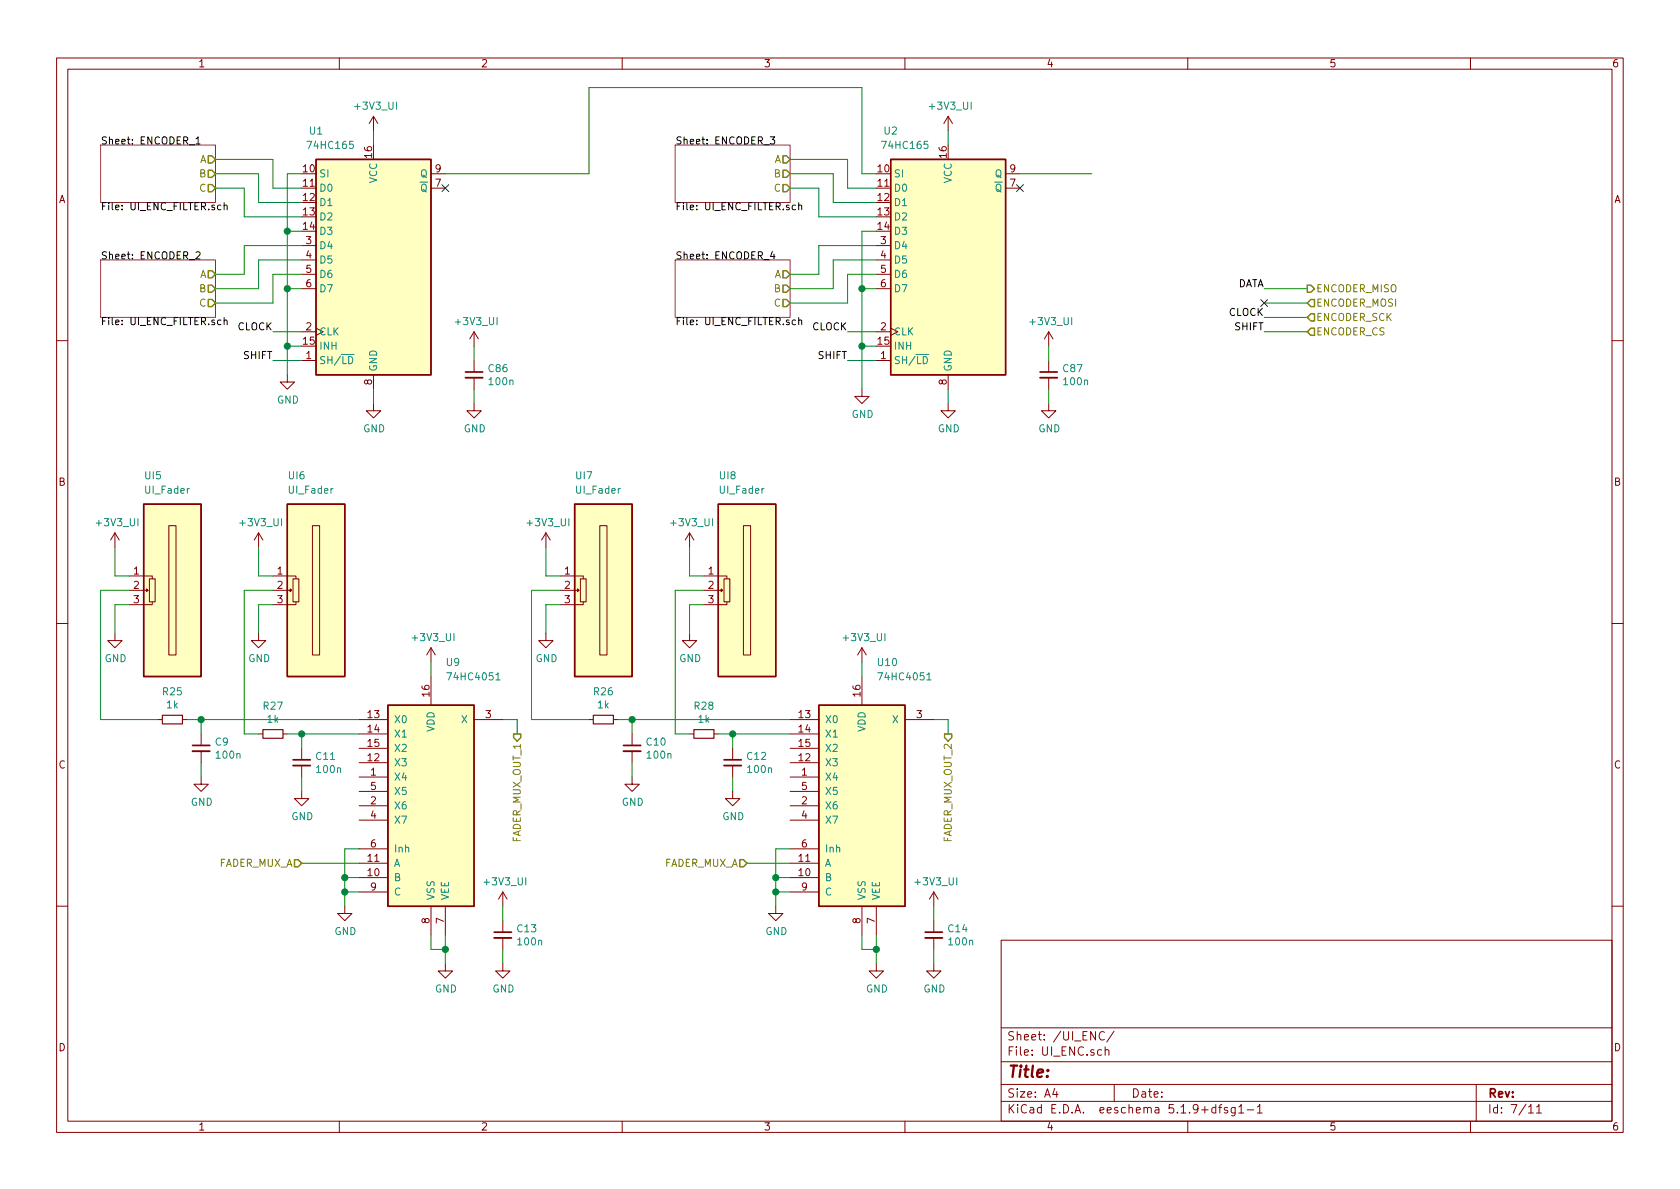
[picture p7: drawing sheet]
EESchema Schematic File Version 4
EELAYER 30 0
EELAYER END
$Descr A4 11693 8268
encoding utf-8
Sheet 7 11
Title ""
Date ""
Rev ""
Comp ""
Comment1 ""
Comment2 ""
Comment3 ""
Comment4 ""
$EndDescr
$Sheet
S 700  1000 800  400 
U 5D785E7D
F0 "ENCODER_1" 50
F1 "UI_ENC_FILTER.sch" 50
F2 "C" O R 1500 1300 50 
F3 "A" O R 1500 1100 50 
F4 "B" O R 1500 1200 50 
$EndSheet
$Sheet
S 700  1800 800  400 
U 5D793A69
F0 "ENCODER_2" 50
F1 "UI_ENC_FILTER.sch" 50
F2 "C" O R 1500 2100 50 
F3 "A" O R 1500 1900 50 
F4 "B" O R 1500 2000 50 
$EndSheet
$Comp
L suku_basics:74HC165 U1
U 1 1
P 2600 1800
F 0 "U1" H 2200 2700 50  0000 C CNN
F 1 "74HC165" H 2300 2600 50  0000 C CNN
F 2 "suku_basics:SOIC-16_3.9x9.9mm_P1.27mm(rot90)" H 2600 1800 50  0001 C CNN
F 3 "http://www.ti.com/lit/ds/symlink/sn74hc595.pdf" H 2600 1800 50  0001 C CNN
	1    2600 1800
	1    0    0    -1  
$EndComp
Wire Wire Line
	1500 1900 1700 1900
Wire Wire Line
	1700 1900 1700 1700
Wire Wire Line
	1700 1700 2100 1700
Wire Wire Line
	1500 2000 1800 2000
Wire Wire Line
	1800 2000 1800 1800
Wire Wire Line
	1800 1800 2100 1800
Wire Wire Line
	1500 2100 1900 2100
Wire Wire Line
	1900 2100 1900 1900
Wire Wire Line
	1900 1900 2100 1900
Wire Wire Line
	1500 1300 1700 1300
Wire Wire Line
	1700 1300 1700 1500
Wire Wire Line
	1700 1500 2100 1500
Wire Wire Line
	2100 1400 1800 1400
Wire Wire Line
	1800 1400 1800 1200
Wire Wire Line
	1800 1200 1500 1200
Wire Wire Line
	1500 1100 1900 1100
Wire Wire Line
	1900 1100 1900 1300
Wire Wire Line
	1900 1300 2100 1300
$Comp
L suku_basics:+3V3_UI #PWR0101
U 1 1
P 2600 900
F 0 "#PWR0101" H 2600 750 50  0001 C CNN
F 1 "+3V3_UI" H 2615 1073 50  0000 C CNN
F 2 "" H 2600 900 50  0001 C CNN
F 3 "" H 2600 900 50  0001 C CNN
	1    2600 900 
	1    0    0    -1  
$EndComp
Wire Wire Line
	2600 900  2600 1000
$Comp
L power:GND #PWR0102
U 1 1
P 2600 2800
F 0 "#PWR0102" H 2600 2550 50  0001 C CNN
F 1 "GND" H 2605 2627 50  0000 C CNN
F 2 "" H 2600 2800 50  0001 C CNN
F 3 "" H 2600 2800 50  0001 C CNN
	1    2600 2800
	1    0    0    -1  
$EndComp
Wire Wire Line
	2600 2800 2600 2700
$Sheet
S 4700 1000 800  400 
U 5D7A3719
F0 "ENCODER_3" 50
F1 "UI_ENC_FILTER.sch" 50
F2 "C" O R 5500 1300 50 
F3 "A" O R 5500 1100 50 
F4 "B" O R 5500 1200 50 
$EndSheet
$Sheet
S 4700 1800 800  400 
U 5D7A371E
F0 "ENCODER_4" 50
F1 "UI_ENC_FILTER.sch" 50
F2 "C" O R 5500 2100 50 
F3 "A" O R 5500 1900 50 
F4 "B" O R 5500 2000 50 
$EndSheet
$Comp
L suku_basics:74HC165 U2
U 1 1
P 6600 1800
F 0 "U2" H 6200 2700 50  0000 C CNN
F 1 "74HC165" H 6300 2600 50  0000 C CNN
F 2 "suku_basics:SOIC-16_3.9x9.9mm_P1.27mm(rot90)" H 6600 1800 50  0001 C CNN
F 3 "http://www.ti.com/lit/ds/symlink/sn74hc595.pdf" H 6600 1800 50  0001 C CNN
	1    6600 1800
	1    0    0    -1  
$EndComp
Wire Wire Line
	5500 1900 5700 1900
Wire Wire Line
	5700 1900 5700 1700
Wire Wire Line
	5700 1700 6100 1700
Wire Wire Line
	5500 2000 5800 2000
Wire Wire Line
	5800 2000 5800 1800
Wire Wire Line
	5800 1800 6100 1800
Wire Wire Line
	5500 2100 5900 2100
Wire Wire Line
	5900 2100 5900 1900
Wire Wire Line
	5900 1900 6100 1900
Wire Wire Line
	5500 1300 5700 1300
Wire Wire Line
	5700 1300 5700 1500
Wire Wire Line
	5700 1500 6100 1500
Wire Wire Line
	6100 1400 5800 1400
Wire Wire Line
	5800 1400 5800 1200
Wire Wire Line
	5800 1200 5500 1200
Wire Wire Line
	5500 1100 5900 1100
Wire Wire Line
	5900 1100 5900 1300
Wire Wire Line
	5900 1300 6100 1300
$Comp
L suku_basics:+3V3_UI #PWR0103
U 1 1
P 6600 900
F 0 "#PWR0103" H 6600 750 50  0001 C CNN
F 1 "+3V3_UI" H 6615 1073 50  0000 C CNN
F 2 "" H 6600 900 50  0001 C CNN
F 3 "" H 6600 900 50  0001 C CNN
	1    6600 900 
	1    0    0    -1  
$EndComp
Wire Wire Line
	6600 900  6600 1000
$Comp
L power:GND #PWR0104
U 1 1
P 6600 2800
F 0 "#PWR0104" H 6600 2550 50  0001 C CNN
F 1 "GND" H 6605 2627 50  0000 C CNN
F 2 "" H 6600 2800 50  0001 C CNN
F 3 "" H 6600 2800 50  0001 C CNN
	1    6600 2800
	1    0    0    -1  
$EndComp
Wire Wire Line
	6600 2800 6600 2700
Text Label 1900 2300 2    50   ~ 0
CLOCK
Wire Wire Line
	1900 2300 2100 2300
Text Label 1900 2500 2    50   ~ 0
SHIFT
$Comp
L suku_basics:CAP C86
U 1 1
P 3300 2600
F 0 "C86" H 3392 2646 50  0000 L CNN
F 1 "100n" H 3392 2555 50  0000 L CNN
F 2 "suku_basics:CAP_0805" H 3300 2600 50  0001 C CNN
F 3 "~" H 3300 2600 50  0001 C CNN
	1    3300 2600
	1    0    0    -1  
$EndComp
$Comp
L suku_basics:+3V3_UI #PWR0308
U 1 1
P 3300 2400
F 0 "#PWR0308" H 3300 2250 50  0001 C CNN
F 1 "+3V3_UI" H 3315 2573 50  0000 C CNN
F 2 "" H 3300 2400 50  0001 C CNN
F 3 "" H 3300 2400 50  0001 C CNN
	1    3300 2400
	1    0    0    -1  
$EndComp
$Comp
L power:GND #PWR0309
U 1 1
P 3300 2800
F 0 "#PWR0309" H 3300 2550 50  0001 C CNN
F 1 "GND" H 3305 2627 50  0000 C CNN
F 2 "" H 3300 2800 50  0001 C CNN
F 3 "" H 3300 2800 50  0001 C CNN
	1    3300 2800
	1    0    0    -1  
$EndComp
Wire Wire Line
	3300 2800 3300 2700
Wire Wire Line
	3300 2500 3300 2400
$Comp
L suku_basics:CAP C87
U 1 1
P 7300 2600
F 0 "C87" H 7392 2646 50  0000 L CNN
F 1 "100n" H 7392 2555 50  0000 L CNN
F 2 "suku_basics:CAP_0805" H 7300 2600 50  0001 C CNN
F 3 "~" H 7300 2600 50  0001 C CNN
	1    7300 2600
	1    0    0    -1  
$EndComp
$Comp
L suku_basics:+3V3_UI #PWR0310
U 1 1
P 7300 2400
F 0 "#PWR0310" H 7300 2250 50  0001 C CNN
F 1 "+3V3_UI" H 7315 2573 50  0000 C CNN
F 2 "" H 7300 2400 50  0001 C CNN
F 3 "" H 7300 2400 50  0001 C CNN
	1    7300 2400
	1    0    0    -1  
$EndComp
$Comp
L power:GND #PWR0311
U 1 1
P 7300 2800
F 0 "#PWR0311" H 7300 2550 50  0001 C CNN
F 1 "GND" H 7305 2627 50  0000 C CNN
F 2 "" H 7300 2800 50  0001 C CNN
F 3 "" H 7300 2800 50  0001 C CNN
	1    7300 2800
	1    0    0    -1  
$EndComp
Wire Wire Line
	7300 2800 7300 2700
Wire Wire Line
	7300 2500 7300 2400
Text Label 5900 2300 2    50   ~ 0
CLOCK
Wire Wire Line
	5900 2300 6100 2300
Wire Wire Line
	5900 2500 6100 2500
Text Label 5900 2500 2    50   ~ 0
SHIFT
$Comp
L power:GND #PWR0324
U 1 1
P 2000 2600
F 0 "#PWR0324" H 2000 2350 50  0001 C CNN
F 1 "GND" H 2005 2427 50  0000 C CNN
F 2 "" H 2000 2600 50  0001 C CNN
F 3 "" H 2000 2600 50  0001 C CNN
	1    2000 2600
	1    0    0    -1  
$EndComp
Wire Wire Line
	1900 2500 2100 2500
Wire Wire Line
	2000 2600 2000 2400
Wire Wire Line
	2000 2400 2100 2400
$Comp
L power:GND #PWR0325
U 1 1
P 6000 2700
F 0 "#PWR0325" H 6000 2450 50  0001 C CNN
F 1 "GND" H 6005 2527 50  0000 C CNN
F 2 "" H 6000 2700 50  0001 C CNN
F 3 "" H 6000 2700 50  0001 C CNN
	1    6000 2700
	1    0    0    -1  
$EndComp
Wire Wire Line
	6000 2400 6100 2400
Wire Wire Line
	6000 2400 6000 2700
Wire Wire Line
	2100 1200 2000 1200
Wire Wire Line
	2000 1200 2000 1600
Connection ~ 2000 2400
Wire Wire Line
	2100 1600 2000 1600
Connection ~ 2000 1600
Wire Wire Line
	2000 1600 2000 2000
Wire Wire Line
	2100 2000 2000 2000
Connection ~ 2000 2000
Wire Wire Line
	2000 2000 2000 2400
Wire Wire Line
	6100 2000 6000 2000
Wire Wire Line
	6000 2000 6000 2400
Connection ~ 6000 2400
Wire Wire Line
	6100 1600 6000 1600
Wire Wire Line
	6000 1600 6000 2000
Connection ~ 6000 2000
Wire Wire Line
	7100 1200 7600 1200
Text HLabel 9100 2000 2    50   Output ~ 0
ENCODER_MISO
Text HLabel 9100 2100 2    50   Input ~ 0
ENCODER_MOSI
Text HLabel 9100 2200 2    50   Input ~ 0
ENCODER_SCK
Text HLabel 9100 2300 2    50   Input ~ 0
ENCODER_CS
Text Label 8800 2300 2    50   ~ 0
SHIFT
Wire Wire Line
	8800 2300 9100 2300
Text Label 8800 2200 2    50   ~ 0
CLOCK
Wire Wire Line
	8800 2200 9100 2200
Wire Wire Line
	8800 2000 9100 2000
Text Label 8800 2000 2    50   ~ 0
DATA
Wire Wire Line
	6100 1200 6000 1200
Wire Wire Line
	6000 1200 6000 600 
Wire Wire Line
	6000 600  4100 600 
NoConn ~ 7100 1300
NoConn ~ 3100 1300
Wire Wire Line
	9100 2100 8800 2100
NoConn ~ 8800 2100
Wire Wire Line
	4100 1200 4100 600 
Wire Wire Line
	3100 1200 4100 1200
Text HLabel 5200 6000 0    50   Input ~ 0
FADER_MUX_A
Wire Wire Line
	3500 5000 3600 5000
$Comp
L suku_basics:UI_Fader UI5
U 1 1
P 1200 4100
F 0 "UI5" H 1000 4900 50  0000 L CNN
F 1 "UI_Fader" H 1000 4800 50  0000 L CNN
F 2 "suku_basics:UI_FADER_TT_long" H 1050 4260 50  0001 C CNN
F 3 "~" H 1200 4760 50  0001 C CNN
	1    1200 4100
	1    0    0    -1  
$EndComp
$Comp
L suku_basics:UI_Fader UI6
U 1 1
P 2200 4100
F 0 "UI6" H 2000 4900 50  0000 L CNN
F 1 "UI_Fader" H 2000 4800 50  0000 L CNN
F 2 "suku_basics:UI_FADER_TT_long" H 2050 4260 50  0001 C CNN
F 3 "~" H 2200 4760 50  0001 C CNN
	1    2200 4100
	1    0    0    -1  
$EndComp
$Comp
L suku_basics:UI_Fader UI7
U 1 1
P 4200 4100
F 0 "UI7" H 4000 4900 50  0000 L CNN
F 1 "UI_Fader" H 4000 4800 50  0000 L CNN
F 2 "suku_basics:UI_FADER_TT_long" H 4050 4260 50  0001 C CNN
F 3 "~" H 4200 4760 50  0001 C CNN
	1    4200 4100
	1    0    0    -1  
$EndComp
$Comp
L suku_basics:UI_Fader UI8
U 1 1
P 5200 4100
F 0 "UI8" H 5000 4900 50  0000 L CNN
F 1 "UI_Fader" H 5000 4800 50  0000 L CNN
F 2 "suku_basics:UI_FADER_TT_long" H 5050 4260 50  0001 C CNN
F 3 "~" H 5200 4760 50  0001 C CNN
	1    5200 4100
	1    0    0    -1  
$EndComp
Text HLabel 6600 5100 3    50   Output ~ 0
FADER_MUX_OUT_2
$Comp
L suku_basics:74HC4051 U10
U 1 1
P 6000 5600
F 0 "U10" H 6100 6600 50  0000 L CNN
F 1 "74HC4051" H 6100 6500 50  0000 L CNN
F 2 "suku_basics:SOIC-16_3.9x9.9mm_P1.27mm" H 6000 5600 50  0001 C CNN
F 3 "http://www.intersil.com/content/dam/Intersil/documents/cd40/cd4051bms-52bms-53bms.pdf" H 6000 5600 50  0001 C CNN
	1    6000 5600
	1    0    0    -1  
$EndComp
$Comp
L suku_basics:74HC4051 U9
U 1 1
P 3000 5600
F 0 "U9" H 3100 6600 50  0000 L CNN
F 1 "74HC4051" H 3100 6500 50  0000 L CNN
F 2 "suku_basics:SOIC-16_3.9x9.9mm_P1.27mm" H 3000 5600 50  0001 C CNN
F 3 "http://www.intersil.com/content/dam/Intersil/documents/cd40/cd4051bms-52bms-53bms.pdf" H 3000 5600 50  0001 C CNN
	1    3000 5600
	1    0    0    -1  
$EndComp
$Comp
L suku_basics:+3V3_UI #PWR0137
U 1 1
P 6000 4600
F 0 "#PWR0137" H 6000 4450 50  0001 C CNN
F 1 "+3V3_UI" H 6015 4773 50  0000 C CNN
F 2 "" H 6000 4600 50  0001 C CNN
F 3 "" H 6000 4600 50  0001 C CNN
	1    6000 4600
	1    0    0    -1  
$EndComp
Wire Wire Line
	6000 4600 6000 4700
$Comp
L suku_basics:+3V3_UI #PWR0138
U 1 1
P 3000 4600
F 0 "#PWR0138" H 3000 4450 50  0001 C CNN
F 1 "+3V3_UI" H 3015 4773 50  0000 C CNN
F 2 "" H 3000 4600 50  0001 C CNN
F 3 "" H 3000 4600 50  0001 C CNN
	1    3000 4600
	1    0    0    -1  
$EndComp
Wire Wire Line
	3000 4600 3000 4700
$Comp
L power:GND #PWR0139
U 1 1
P 6100 6700
F 0 "#PWR0139" H 6100 6450 50  0001 C CNN
F 1 "GND" H 6105 6527 50  0000 C CNN
F 2 "" H 6100 6700 50  0001 C CNN
F 3 "" H 6100 6700 50  0001 C CNN
	1    6100 6700
	1    0    0    -1  
$EndComp
Wire Wire Line
	6000 6500 6000 6600
Wire Wire Line
	6000 6600 6100 6600
Wire Wire Line
	6100 6600 6100 6700
Wire Wire Line
	6100 6500 6100 6600
Connection ~ 6100 6600
$Comp
L power:GND #PWR0140
U 1 1
P 3100 6700
F 0 "#PWR0140" H 3100 6450 50  0001 C CNN
F 1 "GND" H 3105 6527 50  0000 C CNN
F 2 "" H 3100 6700 50  0001 C CNN
F 3 "" H 3100 6700 50  0001 C CNN
	1    3100 6700
	1    0    0    -1  
$EndComp
Wire Wire Line
	3000 6500 3000 6600
Wire Wire Line
	3000 6600 3100 6600
Wire Wire Line
	3100 6600 3100 6700
Wire Wire Line
	3100 6500 3100 6600
Connection ~ 3100 6600
$Comp
L power:GND #PWR0141
U 1 1
P 2400 6300
F 0 "#PWR0141" H 2400 6050 50  0001 C CNN
F 1 "GND" H 2405 6127 50  0000 C CNN
F 2 "" H 2400 6300 50  0001 C CNN
F 3 "" H 2400 6300 50  0001 C CNN
	1    2400 6300
	1    0    0    -1  
$EndComp
Wire Wire Line
	2400 6300 2400 6200
Wire Wire Line
	2400 5900 2500 5900
$Comp
L power:GND #PWR0142
U 1 1
P 5400 6300
F 0 "#PWR0142" H 5400 6050 50  0001 C CNN
F 1 "GND" H 5405 6127 50  0000 C CNN
F 2 "" H 5400 6300 50  0001 C CNN
F 3 "" H 5400 6300 50  0001 C CNN
	1    5400 6300
	1    0    0    -1  
$EndComp
Wire Wire Line
	5400 6300 5400 6200
Wire Wire Line
	5400 5900 5500 5900
$Comp
L suku_basics:CAP C13
U 1 1
P 3500 6500
F 0 "C13" H 3592 6546 50  0000 L CNN
F 1 "100n" H 3592 6455 50  0000 L CNN
F 2 "suku_basics:CAP_0805" H 3500 6500 50  0001 C CNN
F 3 "~" H 3500 6500 50  0001 C CNN
	1    3500 6500
	1    0    0    -1  
$EndComp
$Comp
L suku_basics:+3V3_UI #PWR0143
U 1 1
P 3500 6300
F 0 "#PWR0143" H 3500 6150 50  0001 C CNN
F 1 "+3V3_UI" H 3515 6473 50  0000 C CNN
F 2 "" H 3500 6300 50  0001 C CNN
F 3 "" H 3500 6300 50  0001 C CNN
	1    3500 6300
	1    0    0    -1  
$EndComp
$Comp
L power:GND #PWR0144
U 1 1
P 3500 6700
F 0 "#PWR0144" H 3500 6450 50  0001 C CNN
F 1 "GND" H 3505 6527 50  0000 C CNN
F 2 "" H 3500 6700 50  0001 C CNN
F 3 "" H 3500 6700 50  0001 C CNN
	1    3500 6700
	1    0    0    -1  
$EndComp
Wire Wire Line
	3500 6700 3500 6600
Wire Wire Line
	3500 6400 3500 6300
$Comp
L suku_basics:CAP C14
U 1 1
P 6500 6500
F 0 "C14" H 6592 6546 50  0000 L CNN
F 1 "100n" H 6592 6455 50  0000 L CNN
F 2 "suku_basics:CAP_0805" H 6500 6500 50  0001 C CNN
F 3 "~" H 6500 6500 50  0001 C CNN
	1    6500 6500
	1    0    0    -1  
$EndComp
$Comp
L suku_basics:+3V3_UI #PWR0145
U 1 1
P 6500 6300
F 0 "#PWR0145" H 6500 6150 50  0001 C CNN
F 1 "+3V3_UI" H 6515 6473 50  0000 C CNN
F 2 "" H 6500 6300 50  0001 C CNN
F 3 "" H 6500 6300 50  0001 C CNN
	1    6500 6300
	1    0    0    -1  
$EndComp
$Comp
L power:GND #PWR0146
U 1 1
P 6500 6700
F 0 "#PWR0146" H 6500 6450 50  0001 C CNN
F 1 "GND" H 6505 6527 50  0000 C CNN
F 2 "" H 6500 6700 50  0001 C CNN
F 3 "" H 6500 6700 50  0001 C CNN
	1    6500 6700
	1    0    0    -1  
$EndComp
Wire Wire Line
	6500 6700 6500 6600
Wire Wire Line
	6500 6400 6500 6300
Text HLabel 2100 6000 0    50   Input ~ 0
FADER_MUX_A
Wire Wire Line
	2100 6000 2500 6000
Wire Wire Line
	5200 6000 5500 6000
$Comp
L suku_basics:+3V3_UI #PWR0147
U 1 1
P 800 3800
F 0 "#PWR0147" H 800 3650 50  0001 C CNN
F 1 "+3V3_UI" H 815 3973 50  0000 C CNN
F 2 "" H 800 3800 50  0001 C CNN
F 3 "" H 800 3800 50  0001 C CNN
	1    800  3800
	1    0    0    -1  
$EndComp
$Comp
L suku_basics:+3V3_UI #PWR0148
U 1 1
P 1800 3800
F 0 "#PWR0148" H 1800 3650 50  0001 C CNN
F 1 "+3V3_UI" H 1815 3973 50  0000 C CNN
F 2 "" H 1800 3800 50  0001 C CNN
F 3 "" H 1800 3800 50  0001 C CNN
	1    1800 3800
	1    0    0    -1  
$EndComp
$Comp
L suku_basics:+3V3_UI #PWR0149
U 1 1
P 3800 3800
F 0 "#PWR0149" H 3800 3650 50  0001 C CNN
F 1 "+3V3_UI" H 3815 3973 50  0000 C CNN
F 2 "" H 3800 3800 50  0001 C CNN
F 3 "" H 3800 3800 50  0001 C CNN
	1    3800 3800
	1    0    0    -1  
$EndComp
$Comp
L suku_basics:+3V3_UI #PWR0150
U 1 1
P 4800 3800
F 0 "#PWR0150" H 4800 3650 50  0001 C CNN
F 1 "+3V3_UI" H 4815 3973 50  0000 C CNN
F 2 "" H 4800 3800 50  0001 C CNN
F 3 "" H 4800 3800 50  0001 C CNN
	1    4800 3800
	1    0    0    -1  
$EndComp
Wire Wire Line
	900  4000 800  4000
Wire Wire Line
	800  3800 800  4000
Wire Wire Line
	1900 4000 1800 4000
Wire Wire Line
	1800 3800 1800 4000
Wire Wire Line
	3900 4000 3800 4000
Wire Wire Line
	3800 3800 3800 4000
Wire Wire Line
	4900 4000 4800 4000
Wire Wire Line
	4800 3800 4800 4000
$Comp
L power:GND #PWR0179
U 1 1
P 800 4400
F 0 "#PWR0179" H 800 4150 50  0001 C CNN
F 1 "GND" H 805 4227 50  0000 C CNN
F 2 "" H 800 4400 50  0001 C CNN
F 3 "" H 800 4400 50  0001 C CNN
	1    800  4400
	1    0    0    -1  
$EndComp
Wire Wire Line
	800  4400 800  4200
Wire Wire Line
	800  4200 900  4200
$Comp
L power:GND #PWR0209
U 1 1
P 1800 4400
F 0 "#PWR0209" H 1800 4150 50  0001 C CNN
F 1 "GND" H 1805 4227 50  0000 C CNN
F 2 "" H 1800 4400 50  0001 C CNN
F 3 "" H 1800 4400 50  0001 C CNN
	1    1800 4400
	1    0    0    -1  
$EndComp
Wire Wire Line
	1800 4400 1800 4200
Wire Wire Line
	1800 4200 1900 4200
$Comp
L power:GND #PWR0210
U 1 1
P 3800 4400
F 0 "#PWR0210" H 3800 4150 50  0001 C CNN
F 1 "GND" H 3805 4227 50  0000 C CNN
F 2 "" H 3800 4400 50  0001 C CNN
F 3 "" H 3800 4400 50  0001 C CNN
	1    3800 4400
	1    0    0    -1  
$EndComp
Wire Wire Line
	3800 4400 3800 4200
Wire Wire Line
	3800 4200 3900 4200
$Comp
L power:GND #PWR0216
U 1 1
P 4800 4400
F 0 "#PWR0216" H 4800 4150 50  0001 C CNN
F 1 "GND" H 4805 4227 50  0000 C CNN
F 2 "" H 4800 4400 50  0001 C CNN
F 3 "" H 4800 4400 50  0001 C CNN
	1    4800 4400
	1    0    0    -1  
$EndComp
Wire Wire Line
	4800 4400 4800 4200
Wire Wire Line
	4800 4200 4900 4200
$Comp
L suku_basics:RES R25
U 1 1
P 1200 5000
F 0 "R25" V 1004 5000 50  0000 C CNN
F 1 "1k" V 1095 5000 50  0000 C CNN
F 2 "suku_basics:RES_0805" H 1200 5000 50  0001 C CNN
F 3 "~" H 1200 5000 50  0001 C CNN
	1    1200 5000
	0    1    1    0   
$EndComp
$Comp
L suku_basics:CAP C9
U 1 1
P 1400 5200
F 0 "C9" H 1492 5246 50  0000 L CNN
F 1 "100n" H 1492 5155 50  0000 L CNN
F 2 "suku_basics:CAP_0805" H 1400 5200 50  0001 C CNN
F 3 "~" H 1400 5200 50  0001 C CNN
	1    1400 5200
	1    0    0    -1  
$EndComp
Wire Wire Line
	1300 5000 1400 5000
Wire Wire Line
	1400 5000 1400 5100
$Comp
L power:GND #PWR0217
U 1 1
P 1400 5400
F 0 "#PWR0217" H 1400 5150 50  0001 C CNN
F 1 "GND" H 1405 5227 50  0000 C CNN
F 2 "" H 1400 5400 50  0001 C CNN
F 3 "" H 1400 5400 50  0001 C CNN
	1    1400 5400
	1    0    0    -1  
$EndComp
Wire Wire Line
	1400 5400 1400 5300
Wire Wire Line
	2500 5000 1400 5000
Connection ~ 1400 5000
$Comp
L suku_basics:RES R27
U 1 1
P 1900 5100
F 0 "R27" V 1704 5100 50  0000 C CNN
F 1 "1k" V 1795 5100 50  0000 C CNN
F 2 "suku_basics:RES_0805" H 1900 5100 50  0001 C CNN
F 3 "~" H 1900 5100 50  0001 C CNN
	1    1900 5100
	0    1    1    0   
$EndComp
$Comp
L suku_basics:CAP C11
U 1 1
P 2100 5300
F 0 "C11" H 2192 5346 50  0000 L CNN
F 1 "100n" H 2192 5255 50  0000 L CNN
F 2 "suku_basics:CAP_0805" H 2100 5300 50  0001 C CNN
F 3 "~" H 2100 5300 50  0001 C CNN
	1    2100 5300
	1    0    0    -1  
$EndComp
Wire Wire Line
	2000 5100 2100 5100
Wire Wire Line
	2100 5100 2100 5200
$Comp
L power:GND #PWR0218
U 1 1
P 2100 5500
F 0 "#PWR0218" H 2100 5250 50  0001 C CNN
F 1 "GND" H 2105 5327 50  0000 C CNN
F 2 "" H 2100 5500 50  0001 C CNN
F 3 "" H 2100 5500 50  0001 C CNN
	1    2100 5500
	1    0    0    -1  
$EndComp
Wire Wire Line
	2100 5500 2100 5400
Wire Wire Line
	2100 5100 2500 5100
Connection ~ 2100 5100
Wire Wire Line
	1800 5100 1700 5100
Wire Wire Line
	1700 5100 1700 4100
Wire Wire Line
	1700 4100 1900 4100
Wire Wire Line
	1100 5000 700  5000
Wire Wire Line
	700  5000 700  4100
Wire Wire Line
	700  4100 900  4100
$Comp
L suku_basics:RES R26
U 1 1
P 4200 5000
F 0 "R26" V 4004 5000 50  0000 C CNN
F 1 "1k" V 4095 5000 50  0000 C CNN
F 2 "suku_basics:RES_0805" H 4200 5000 50  0001 C CNN
F 3 "~" H 4200 5000 50  0001 C CNN
	1    4200 5000
	0    1    1    0   
$EndComp
$Comp
L suku_basics:CAP C10
U 1 1
P 4400 5200
F 0 "C10" H 4492 5246 50  0000 L CNN
F 1 "100n" H 4492 5155 50  0000 L CNN
F 2 "suku_basics:CAP_0805" H 4400 5200 50  0001 C CNN
F 3 "~" H 4400 5200 50  0001 C CNN
	1    4400 5200
	1    0    0    -1  
$EndComp
Wire Wire Line
	4300 5000 4400 5000
Wire Wire Line
	4400 5000 4400 5100
$Comp
L power:GND #PWR0219
U 1 1
P 4400 5400
F 0 "#PWR0219" H 4400 5150 50  0001 C CNN
F 1 "GND" H 4405 5227 50  0000 C CNN
F 2 "" H 4400 5400 50  0001 C CNN
F 3 "" H 4400 5400 50  0001 C CNN
	1    4400 5400
	1    0    0    -1  
$EndComp
Wire Wire Line
	4400 5400 4400 5300
Wire Wire Line
	5500 5000 4400 5000
Connection ~ 4400 5000
$Comp
L suku_basics:RES R28
U 1 1
P 4900 5100
F 0 "R28" V 4704 5100 50  0000 C CNN
F 1 "1k" V 4795 5100 50  0000 C CNN
F 2 "suku_basics:RES_0805" H 4900 5100 50  0001 C CNN
F 3 "~" H 4900 5100 50  0001 C CNN
	1    4900 5100
	0    1    1    0   
$EndComp
$Comp
L suku_basics:CAP C12
U 1 1
P 5100 5300
F 0 "C12" H 5192 5346 50  0000 L CNN
F 1 "100n" H 5192 5255 50  0000 L CNN
F 2 "suku_basics:CAP_0805" H 5100 5300 50  0001 C CNN
F 3 "~" H 5100 5300 50  0001 C CNN
	1    5100 5300
	1    0    0    -1  
$EndComp
Wire Wire Line
	5000 5100 5100 5100
Wire Wire Line
	5100 5100 5100 5200
$Comp
L power:GND #PWR0220
U 1 1
P 5100 5500
F 0 "#PWR0220" H 5100 5250 50  0001 C CNN
F 1 "GND" H 5105 5327 50  0000 C CNN
F 2 "" H 5100 5500 50  0001 C CNN
F 3 "" H 5100 5500 50  0001 C CNN
	1    5100 5500
	1    0    0    -1  
$EndComp
Wire Wire Line
	5100 5500 5100 5400
Wire Wire Line
	5100 5100 5500 5100
Connection ~ 5100 5100
Wire Wire Line
	4800 5100 4700 5100
Wire Wire Line
	4700 5100 4700 4100
Wire Wire Line
	4100 5000 3700 5000
Wire Wire Line
	3700 5000 3700 4100
Wire Wire Line
	4700 4100 4900 4100
Wire Wire Line
	3700 4100 3900 4100
Text HLabel 3600 5100 3    50   Output ~ 0
FADER_MUX_OUT_1
Wire Wire Line
	3600 5100 3600 5000
Wire Wire Line
	6500 5000 6600 5000
Wire Wire Line
	6600 5000 6600 5100
Wire Wire Line
	2500 6100 2400 6100
Connection ~ 2400 6100
Wire Wire Line
	2400 6100 2400 5900
Wire Wire Line
	2500 6200 2400 6200
Connection ~ 2400 6200
Wire Wire Line
	2400 6200 2400 6100
Wire Wire Line
	5500 6100 5400 6100
Connection ~ 5400 6100
Wire Wire Line
	5400 6100 5400 5900
Wire Wire Line
	5500 6200 5400 6200
Connection ~ 5400 6200
Wire Wire Line
	5400 6200 5400 6100
$EndSCHEMATC
